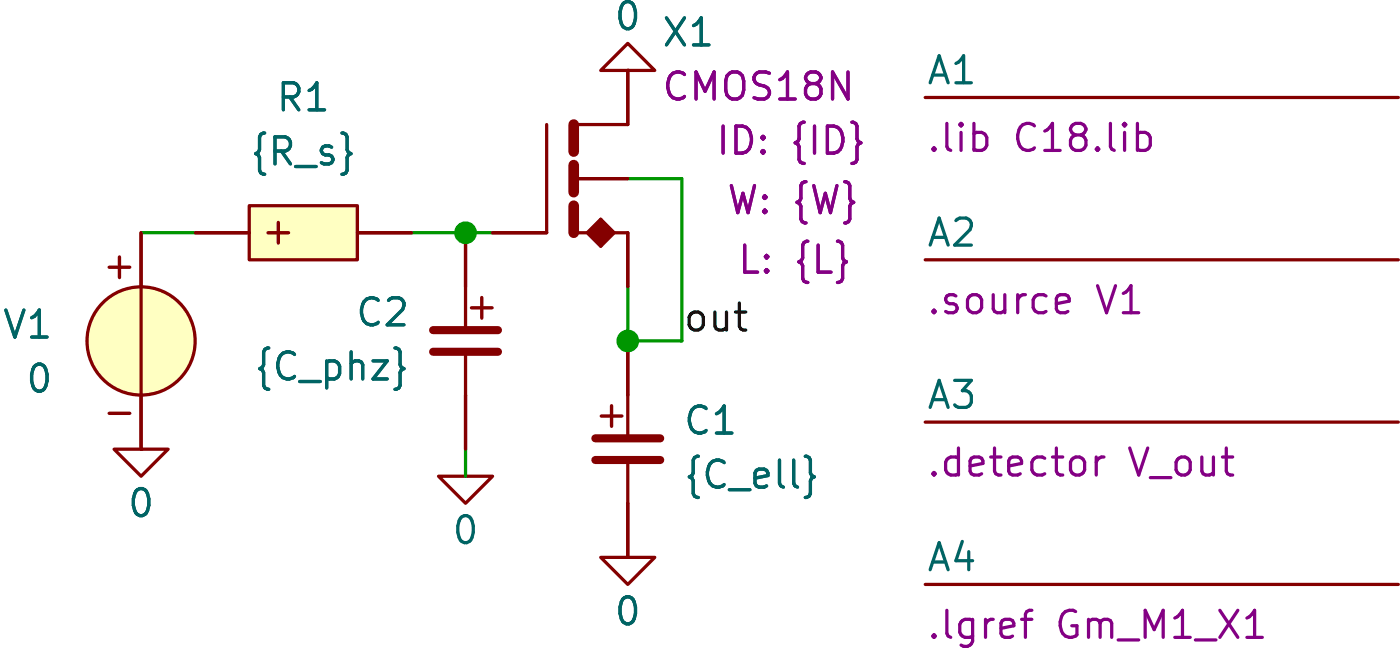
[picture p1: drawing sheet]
(kicad_sch
 (version 20231120)
 (generator "eeschema")
 (generator_version "8.0")
 (paper "A4")
 (title_block
  (title "CDcompM18bulk"))
 (lib_symbols
  (symbol "SLiCAP:C"
   (pin_numbers hide)
   (pin_names
    (offset 1.016) hide) (exclude_from_sim no) (in_bom yes) (on_board yes)
   (property "Reference" "C?" (at 2.54 3.81 0) (effects (font (size 1.27 1.27)) (justify left)))
   (property "Value" "?" (at 2.54 1.27 0) (show_name) (effects (font (size 1.27 1.27)) (justify left)))
   (property "Footprint" "" (at 2.54 -1.27 0) (effects (font (size 1.27 1.27)) (hide yes)))
   (property "Datasheet" "" (at 2.54 -1.27 0) (effects (font (size 1.27 1.27)) (hide yes)))
   (property "Description" "Capacitor" (at 7.112 -6.096 0) (effects (font (size 1.27 1.27)) (hide yes)))
   (property "model" "C" (at 2.54 -3.81 0) (show_name) (effects (font (size 1.27 1.27)) (justify left) (hide yes)))
   (property "vinit" "0" (at 2.54 -1.27 0) (show_name) (effects (font (size 1.27 1.27)) (justify left)))
   (symbol "C_0_0"
    (text "+" (at -0.762 1.651 0) (effects (font (size 1.27 1.27)))))
   (symbol "C_0_1"
    (polyline (pts (xy -1.524 -0.508) (xy 1.524 -0.508)) (stroke (width 0.381) (type solid)) (fill (type none)))
    (polyline (pts (xy -1.524 0.508) (xy 1.524 0.508)) (stroke (width 0.381) (type solid)) (fill (type none)))
    (polyline (pts (xy 0 -2.54) (xy 0 -0.508)) (stroke (width 0) (type solid)) (fill (type none)))
    (polyline (pts (xy 0 2.54) (xy 0 0.508)) (stroke (width 0) (type solid)) (fill (type none))))
   (symbol "C_1_0"
    (pin passive line (at 0 5.08 270) (length 2.54) (name "1" (effects (font (size 1.27 1.27)))) (number "1" (effects (font (size 1.27 1.27)))))
    (pin passive line (at 0 -5.08 90) (length 2.54) (name "2" (effects (font (size 1.27 1.27)))) (number "2" (effects (font (size 1.27 1.27)))))))
  (symbol "SLiCAP:Command"
   (pin_numbers hide)
   (pin_names
    (offset 0) hide) (exclude_from_sim no) (in_bom yes) (on_board yes)
   (property "Reference" "A?" (at 0 1.27 0) (do_not_autoplace) (effects (font (size 1.27 1.27)) (justify left)))
   (property "Value" "" (at 0 -0.635 0) (effects (font (size 1.27 1.27)) (justify left) (hide yes)))
   (property "Footprint" "" (at 0 -1.27 0) (effects (font (size 1.27 1.27)) (justify left) (hide yes)))
   (property "Datasheet" "" (at 0 -1.27 0) (effects (font (size 1.27 1.27)) (justify left) (hide yes)))
   (property "Description" "SLiCAP command (.lib, .param, .model. subckt}" (at 23.114 -4.064 0) (effects (font (size 1.27 1.27)) (hide yes)))
   (property "command" "?" (at 0 -1.905 0) (do_not_autoplace) (effects (font (size 1.27 1.27)) (justify left)))
   (symbol "Command_0_1"
    (polyline (pts (xy 0 0) (xy 22.225 0)) (stroke (width 0) (type default)) (fill (type none)))))
  (symbol "SLiCAP:GND"
   (power)
   (pin_numbers hide)
   (pin_names
    (offset 0) hide) (exclude_from_sim no) (in_bom yes) (on_board yes)
   (property "Reference" "#0" (at 0 -5.08 0) (effects (font (size 1.27 1.27)) (hide yes)))
   (property "Value" "0" (at 0 -2.54 0) (do_not_autoplace) (effects (font (size 1.27 1.27))))
   (property "Footprint" "" (at 0 0 0) (effects (font (size 1.27 1.27)) (hide yes)))
   (property "Datasheet" "" (at 0 -10.16 0) (effects (font (size 1.27 1.27)) (hide yes)))
   (property "Description" "0V reference potential" (at 0 -7.62 0) (effects (font (size 1.27 1.27)) (hide yes)))
   (symbol "GND_0_1"
    (polyline (pts (xy -1.27 0) (xy 0 -1.27) (xy 1.27 0) (xy -1.27 0)) (stroke (width 0) (type default)) (fill (type none))))
   (symbol "GND_1_1"
    (pin power_in line (at 0 0 0) (length 0) (name "~" (effects (font (size 1.016 1.016)))) (number "1" (effects (font (size 1.016 1.016)))))))
  (symbol "SLiCAP:R"
   (pin_numbers hide)
   (pin_names
    (offset 1.016) hide) (exclude_from_sim no) (in_bom yes) (on_board yes)
   (property "Reference" "R?" (at 1.905 3.81 0) (effects (font (size 1.27 1.27)) (justify left)))
   (property "Value" "?" (at 1.905 1.905 0) (show_name) (effects (font (size 1.27 1.27)) (justify left)))
   (property "Footprint" "" (at 0.635 -3.175 0) (effects (font (size 1.27 1.27)) (hide yes)))
   (property "Datasheet" "" (at 0.635 -3.175 0) (effects (font (size 1.27 1.27)) (hide yes)))
   (property "Description" "Resistor (cannot have zero resistance)" (at 21.082 -5.842 0) (effects (font (size 1.27 1.27)) (hide yes)))
   (property "model" "R" (at 1.905 -3.81 0) (show_name) (effects (font (size 1.27 1.27)) (justify left) (hide yes)))
   (property "noisetemp" "0" (at 1.905 0 0) (show_name) (effects (font (size 1.27 1.27)) (justify left)))
   (property "noiseflow" "0" (at 15.24 0 0) (show_name) (effects (font (size 1.27 1.27)) (justify left)))
   (property "dcvar" "0" (at 1.905 -1.905 0) (show_name) (effects (font (size 1.27 1.27)) (justify left)))
   (property "dcvarlot" "0" (at 15.24 -1.905 0) (show_name) (effects (font (size 1.27 1.27)) (justify left)))
   (symbol "R_0_0"
    (text "+" (at 0 1.27 0) (effects (font (size 1.27 1.27)))))
   (symbol "R_1_0"
    (pin passive line (at 0 5.08 270) (length 2.54) (name "1" (effects (font (size 1.27 1.27)))) (number "1" (effects (font (size 1.27 1.27)))))
    (pin passive line (at 0 -5.08 90) (length 2.54) (name "2" (effects (font (size 1.27 1.27)))) (number "2" (effects (font (size 1.27 1.27))))))
   (symbol "R_1_1"
    (rectangle (start -1.27 2.54) (end 1.27 -2.54) (stroke (width 0) (type solid)) (fill (type background)))))
  (symbol "SLiCAP:V"
   (pin_numbers hide)
   (pin_names
    (offset 0) hide) (exclude_from_sim no) (in_bom yes) (on_board yes)
   (property "Reference" "V?" (at 3.175 4.445 0) (effects (font (size 1.27 1.27)) (justify left)))
   (property "Value" "?" (at 3.175 2.54 0) (show_name) (effects (font (size 1.27 1.27)) (justify left)))
   (property "Footprint" "" (at 0 -1.27 0) (effects (font (size 1.27 1.27)) (justify left) (hide yes)))
   (property "Datasheet" "" (at 0 -1.27 0) (effects (font (size 1.27 1.27)) (justify left) (hide yes)))
   (property "Description" "Independent voltage source" (at 16.51 -7.112 0) (effects (font (size 1.27 1.27)) (hide yes)))
   (property "noise" "0" (at 3.175 -3.175 0) (show_name) (effects (font (size 1.27 1.27)) (justify left)))
   (property "dc" "0" (at 3.175 0.635 0) (show_name) (effects (font (size 1.27 1.27)) (justify left)))
   (property "dcvar" "0" (at 3.175 -1.27 0) (show_name) (effects (font (size 1.27 1.27)) (justify left)))
   (property "model" "V" (at 3.175 -5.08 0) (show_name) (effects (font (size 1.27 1.27)) (justify left) (hide yes)))
   (symbol "V_0_0"
    (text "+" (at -1.016 3.556 0) (effects (font (size 1.27 1.27))))
    (text "-" (at -1.016 -3.302 0) (effects (font (size 1.27 1.27))))
    (pin power_out line (at 0 5.08 270) (length 2.54) (name "p" (effects (font (size 1.27 1.27)))) (number "1" (effects (font (size 1.27 1.27)))))
    (pin power_out line (at 0 -5.08 90) (length 2.54) (name "n" (effects (font (size 1.27 1.27)))) (number "2" (effects (font (size 1.27 1.27))))))
   (symbol "V_0_1"
    (polyline (pts (xy 0 2.54) (xy 0 -2.54)) (stroke (width 0) (type solid)) (fill (type none))))
   (symbol "V_1_0"
    (circle (center 0 0) (radius 2.54) (stroke (width 0) (type solid)) (fill (type background)))))
  (symbol "SLiCAP:XM"
   (pin_numbers hide)
   (pin_names
    (offset 0) hide) (exclude_from_sim no) (in_bom yes) (on_board yes)
   (property "Reference" "X?" (at 1.27 6.985 0) (effects (font (size 1.27 1.27)) (justify left)))
   (property "Value" "" (at 0.635 1.905 0) (effects (font (size 1.27 1.27)) (justify left) (hide yes)))
   (property "Footprint" "" (at 0 -1.27 0) (effects (font (size 1.27 1.27)) (hide yes)))
   (property "Datasheet" "" (at 0 -1.27 0) (effects (font (size 1.27 1.27)) (hide yes)))
   (property "Description" "MOSFET (small-signal N or P channel subcircuit with parameters W,  L, and ID)" (at 35.052 -7.112 0) (effects (font (size 1.27 1.27)) (hide yes)))
   (property "model" "?" (at 1.27 5.08 0) (show_name) (effects (font (size 1.27 1.27)) (justify left)))
   (property "W" "{W}" (at 1.27 -1.905 0) (show_name) (do_not_autoplace) (effects (font (size 1.27 1.27)) (justify left)))
   (property "L" "{L}" (at 1.27 -4.445 0) (show_name) (do_not_autoplace) (effects (font (size 1.27 1.27)) (justify left)))
   (property "ID" "{ID}" (at 1.27 2.54 0) (show_name) (do_not_autoplace) (effects (font (size 1.27 1.27)) (justify left)))
   (symbol "XM_0_1"
    (polyline (pts (xy -3.81 -2.54) (xy -3.81 2.54)) (stroke (width 0) (type default)) (fill (type none)))
    (polyline (pts (xy -1.905 -2.54) (xy -1.27 -1.905) (xy -1.27 -3.175) (xy -1.905 -2.54)) (stroke (width 0) (type solid)) (fill (type outline)))
    (polyline (pts (xy -0.635 -2.54) (xy -1.27 -1.905) (xy -1.27 -3.175) (xy -0.635 -2.54)) (stroke (width 0) (type solid)) (fill (type outline))))
   (symbol "XM_1_0"
    (pin unspecified line (at 0 5.08 270) (length 2.54) (name "D" (effects (font (size 1.27 1.27)))) (number "1" (effects (font (size 1.27 1.27)))))
    (pin unspecified line (at -6.35 -2.54 0) (length 2.54) (name "G" (effects (font (size 1.27 1.27)))) (number "2" (effects (font (size 1.27 1.27)))))
    (pin unspecified line (at 0 -5.08 90) (length 2.54) (name "S" (effects (font (size 1.27 1.27)))) (number "3" (effects (font (size 1.27 1.27)))))
    (pin unspecified line (at 0 0 180) (length 2.54) (name "B" (effects (font (size 1.27 1.27)))) (number "4" (effects (font (size 1.27 1.27))))))
   (symbol "XM_1_1"
    (polyline (pts (xy -2.54 -2.54) (xy -2.54 -1.27)) (stroke (width 0.5) (type solid)) (fill (type none)))
    (polyline (pts (xy -2.54 -0.635) (xy -2.54 0.635)) (stroke (width 0.5) (type solid)) (fill (type none)))
    (polyline (pts (xy -2.54 1.27) (xy -2.54 2.54)) (stroke (width 0.5) (type solid)) (fill (type none)))
    (polyline (pts (xy 0 -2.54) (xy -2.54 -2.54)) (stroke (width 0) (type default)) (fill (type none)))
    (polyline (pts (xy 0 2.54) (xy -2.54 2.54)) (stroke (width 0) (type default)) (fill (type none))))))
 (junction
  (at 82.55 69.85)
  (diameter 0)
  (color 0 0 0 0))
 (junction
  (at 74.93 64.77)
  (diameter 0)
  (color 0 0 0 0))
 (wire
  (pts (xy 82.55 62.23) (xy 85.09 62.23))
  (stroke (width 0) (type default)))
 (wire
  (pts (xy 72.39 64.77) (xy 74.93 64.77))
  (stroke (width 0) (type default)))
 (wire
  (pts (xy 85.09 62.23) (xy 85.09 69.85))
  (stroke (width 0) (type default)))
 (wire
  (pts (xy 82.55 67.31) (xy 82.55 69.85))
  (stroke (width 0) (type default)))
 (wire
  (pts (xy 74.93 64.77) (xy 76.2 64.77))
  (stroke (width 0) (type default)))
 (wire
  (pts (xy 74.93 76.2) (xy 74.93 74.93))
  (stroke (width 0) (type default)))
 (wire
  (pts (xy 85.09 69.85) (xy 82.55 69.85))
  (stroke (width 0) (type default)))
 (wire
  (pts (xy 59.69 64.77) (xy 62.23 64.77))
  (stroke (width 0) (type default)))
 (label "out"
  (at 85.09 69.85 0)
  (fields_autoplaced yes)
  (effects (font (size 1.27 1.27)) (justify left bottom)))
 (symbol
  (lib_id "SLiCAP:C")
  (at 82.55 74.93 0)
  (unit 1)
  (exclude_from_sim no)
  (in_bom yes)
  (on_board yes)
  (dnp no)
  (fields_autoplaced yes)
  (property "Reference" "C1" (at 85.09 73.5936 0) (effects (font (size 1.27 1.27)) (justify left)))
  (property "Value" "{C_ell}" (at 85.09 76.1336 0) (effects (font (size 1.27 1.27)) (justify left)))
  (property "Footprint" "" (at 85.09 76.2 0) (effects (font (size 1.27 1.27)) (hide yes)))
  (property "Datasheet" "" (at 85.09 76.2 0) (effects (font (size 1.27 1.27)) (hide yes)))
  (property "Description" "Capacitor" (at 89.662 81.026 0) (effects (font (size 1.27 1.27)) (hide yes)))
  (property "model" "C" (at 85.09 78.74 0) (show_name yes) (effects (font (size 1.27 1.27)) (justify left) (hide yes)))
  (property "vinit" "0" (at 85.09 77.4036 0) (show_name yes) (effects (font (size 1.27 1.27)) (justify left) (hide yes)))
  (pin "1")
  (pin "2"))
 (symbol
  (lib_id "SLiCAP:GND")
  (at 74.93 76.2 0)
  (unit 1)
  (exclude_from_sim no)
  (in_bom yes)
  (on_board yes)
  (dnp no)
  (fields_autoplaced yes)
  (property "Reference" "#04" (at 74.93 81.28 0) (effects (font (size 1.27 1.27)) (hide yes)))
  (property "Value" "0" (at 74.93 78.74 0) (do_not_autoplace yes) (effects (font (size 1.27 1.27))))
  (property "Footprint" "" (at 74.93 76.2 0) (effects (font (size 1.27 1.27)) (hide yes)))
  (property "Datasheet" "" (at 74.93 86.36 0) (effects (font (size 1.27 1.27)) (hide yes)))
  (property "Description" "0V reference potential" (at 74.93 83.82 0) (effects (font (size 1.27 1.27)) (hide yes)))
  (pin "1"))
 (symbol
  (lib_id "SLiCAP:V")
  (at 59.69 69.85 0)
  (unit 1)
  (exclude_from_sim no)
  (in_bom yes)
  (on_board yes)
  (dnp no)
  (property "Reference" "V1" (at 55.626 69.088 0) (effects (font (size 1.27 1.27)) (justify right)))
  (property "Value" "0" (at 55.626 71.628 0) (effects (font (size 1.27 1.27)) (justify right)))
  (property "Footprint" "" (at 59.69 71.12 0) (effects (font (size 1.27 1.27)) (justify left) (hide yes)))
  (property "Datasheet" "" (at 59.69 71.12 0) (effects (font (size 1.27 1.27)) (justify left) (hide yes)))
  (property "Description" "Independent voltage source" (at 76.2 76.962 0) (effects (font (size 1.27 1.27)) (hide yes)))
  (property "noise" "0" (at 63.5 69.7229 0) (show_name yes) (effects (font (size 1.27 1.27)) (justify left) (hide yes)))
  (property "dc" "0" (at 63.5 72.2629 0) (show_name yes) (effects (font (size 1.27 1.27)) (justify left) (hide yes)))
  (property "dcvar" "0" (at 63.5 74.8029 0) (show_name yes) (effects (font (size 1.27 1.27)) (justify left) (hide yes)))
  (property "model" "V" (at 62.865 74.93 0) (show_name yes) (effects (font (size 1.27 1.27)) (justify left) (hide yes)))
  (pin "1")
  (pin "2"))
 (symbol
  (lib_id "SLiCAP:Command")
  (at 96.52 58.42 0)
  (unit 1)
  (exclude_from_sim no)
  (in_bom yes)
  (on_board yes)
  (dnp no)
  (fields_autoplaced yes)
  (property "Reference" "A1" (at 96.52 57.15 0) (do_not_autoplace yes) (effects (font (size 1.27 1.27)) (justify left)))
  (property "Value" "~" (at 96.52 59.055 0) (effects (font (size 1.27 1.27)) (justify left) (hide yes)))
  (property "Footprint" "" (at 96.52 59.69 0) (effects (font (size 1.27 1.27)) (justify left) (hide yes)))
  (property "Datasheet" "" (at 96.52 59.69 0) (effects (font (size 1.27 1.27)) (justify left) (hide yes)))
  (property "Description" "SLiCAP command (.lib, .param, .model. subckt}" (at 119.634 62.484 0) (effects (font (size 1.27 1.27)) (hide yes)))
  (property "command" ".lib C18.lib" (at 96.52 60.325 0) (do_not_autoplace yes) (effects (font (size 1.27 1.27)) (justify left))))
 (symbol
  (lib_id "SLiCAP:Command")
  (at 96.52 81.28 0)
  (unit 1)
  (exclude_from_sim no)
  (in_bom yes)
  (on_board yes)
  (dnp no)
  (fields_autoplaced yes)
  (property "Reference" "A4" (at 96.52 80.01 0) (do_not_autoplace yes) (effects (font (size 1.27 1.27)) (justify left)))
  (property "Value" "~" (at 96.52 81.915 0) (effects (font (size 1.27 1.27)) (justify left) (hide yes)))
  (property "Footprint" "" (at 96.52 82.55 0) (effects (font (size 1.27 1.27)) (justify left) (hide yes)))
  (property "Datasheet" "" (at 96.52 82.55 0) (effects (font (size 1.27 1.27)) (justify left) (hide yes)))
  (property "Description" "SLiCAP command (.lib, .param, .model. subckt}" (at 119.634 85.344 0) (effects (font (size 1.27 1.27)) (hide yes)))
  (property "command" ".lgref Gm_M1_X1" (at 96.52 83.185 0) (do_not_autoplace yes) (effects (font (size 1.27 1.27)) (justify left))))
 (symbol
  (lib_id "SLiCAP:C")
  (at 74.93 69.85 0)
  (mirror y)
  (unit 1)
  (exclude_from_sim no)
  (in_bom yes)
  (on_board yes)
  (dnp no)
  (property "Reference" "C2" (at 72.39 68.5136 0) (effects (font (size 1.27 1.27)) (justify left)))
  (property "Value" "{C_phz}" (at 72.39 71.0536 0) (effects (font (size 1.27 1.27)) (justify left)))
  (property "Footprint" "" (at 72.39 71.12 0) (effects (font (size 1.27 1.27)) (hide yes)))
  (property "Datasheet" "" (at 72.39 71.12 0) (effects (font (size 1.27 1.27)) (hide yes)))
  (property "Description" "Capacitor" (at 67.818 75.946 0) (effects (font (size 1.27 1.27)) (hide yes)))
  (property "model" "C" (at 72.39 73.66 0) (show_name yes) (effects (font (size 1.27 1.27)) (justify left) (hide yes)))
  (property "vinit" "0" (at 72.39 72.3236 0) (show_name yes) (effects (font (size 1.27 1.27)) (justify left) (hide yes)))
  (pin "1")
  (pin "2"))
 (symbol
  (lib_id "SLiCAP:R")
  (at 67.31 64.77 90)
  (unit 1)
  (exclude_from_sim no)
  (in_bom yes)
  (on_board yes)
  (dnp no)
  (fields_autoplaced yes)
  (property "Reference" "R1" (at 67.31 58.42 90) (effects (font (size 1.27 1.27))))
  (property "Value" "{R_s}" (at 67.31 60.96 90) (effects (font (size 1.27 1.27))))
  (property "Footprint" "" (at 70.485 64.135 0) (effects (font (size 1.27 1.27)) (hide yes)))
  (property "Datasheet" "" (at 70.485 64.135 0) (effects (font (size 1.27 1.27)) (hide yes)))
  (property "Description" "Resistor (cannot have zero resistance)" (at 73.152 43.688 0) (effects (font (size 1.27 1.27)) (hide yes)))
  (property "model" "R" (at 71.12 62.865 0) (show_name yes) (effects (font (size 1.27 1.27)) (justify left) (hide yes)))
  (property "noisetemp" "0" (at 66.0399 62.23 0) (show_name yes) (effects (font (size 1.27 1.27)) (justify left) (hide yes)))
  (property "noiseflow" "0" (at 68.5799 62.23 0) (show_name yes) (effects (font (size 1.27 1.27)) (justify left) (hide yes)))
  (property "dcvar" "0" (at 71.1199 62.23 0) (show_name yes) (effects (font (size 1.27 1.27)) (justify left) (hide yes)))
  (property "dcvarlot" "0" (at 73.6599 62.23 0) (show_name yes) (effects (font (size 1.27 1.27)) (justify left) (hide yes)))
  (pin "1")
  (pin "2"))
 (symbol
  (lib_id "SLiCAP:GND")
  (at 82.55 57.15 0)
  (mirror x)
  (unit 1)
  (exclude_from_sim no)
  (in_bom yes)
  (on_board yes)
  (dnp no)
  (property "Reference" "#03" (at 82.55 52.07 0) (effects (font (size 1.27 1.27)) (hide yes)))
  (property "Value" "0" (at 82.55 54.61 0) (do_not_autoplace yes) (effects (font (size 1.27 1.27))))
  (property "Footprint" "" (at 82.55 57.15 0) (effects (font (size 1.27 1.27)) (hide yes)))
  (property "Datasheet" "" (at 82.55 46.99 0) (effects (font (size 1.27 1.27)) (hide yes)))
  (property "Description" "0V reference potential" (at 82.55 49.53 0) (effects (font (size 1.27 1.27)) (hide yes)))
  (pin "1"))
 (symbol
  (lib_id "SLiCAP:GND")
  (at 82.55 80.01 0)
  (unit 1)
  (exclude_from_sim no)
  (in_bom yes)
  (on_board yes)
  (dnp no)
  (fields_autoplaced yes)
  (property "Reference" "#01" (at 82.55 85.09 0) (effects (font (size 1.27 1.27)) (hide yes)))
  (property "Value" "0" (at 82.55 82.55 0) (do_not_autoplace yes) (effects (font (size 1.27 1.27))))
  (property "Footprint" "" (at 82.55 80.01 0) (effects (font (size 1.27 1.27)) (hide yes)))
  (property "Datasheet" "" (at 82.55 90.17 0) (effects (font (size 1.27 1.27)) (hide yes)))
  (property "Description" "0V reference potential" (at 82.55 87.63 0) (effects (font (size 1.27 1.27)) (hide yes)))
  (pin "1"))
 (symbol
  (lib_id "SLiCAP:Command")
  (at 96.52 66.04 0)
  (unit 1)
  (exclude_from_sim no)
  (in_bom yes)
  (on_board yes)
  (dnp no)
  (fields_autoplaced yes)
  (property "Reference" "A2" (at 96.52 64.77 0) (do_not_autoplace yes) (effects (font (size 1.27 1.27)) (justify left)))
  (property "Value" "~" (at 96.52 66.675 0) (effects (font (size 1.27 1.27)) (justify left) (hide yes)))
  (property "Footprint" "" (at 96.52 67.31 0) (effects (font (size 1.27 1.27)) (justify left) (hide yes)))
  (property "Datasheet" "" (at 96.52 67.31 0) (effects (font (size 1.27 1.27)) (justify left) (hide yes)))
  (property "Description" "SLiCAP command (.lib, .param, .model. subckt}" (at 119.634 70.104 0) (effects (font (size 1.27 1.27)) (hide yes)))
  (property "command" ".source V1" (at 96.52 67.945 0) (do_not_autoplace yes) (effects (font (size 1.27 1.27)) (justify left))))
 (symbol
  (lib_id "SLiCAP:GND")
  (at 59.69 74.93 0)
  (unit 1)
  (exclude_from_sim no)
  (in_bom yes)
  (on_board yes)
  (dnp no)
  (fields_autoplaced yes)
  (property "Reference" "#05" (at 59.69 80.01 0) (effects (font (size 1.27 1.27)) (hide yes)))
  (property "Value" "0" (at 59.69 77.47 0) (do_not_autoplace yes) (effects (font (size 1.27 1.27))))
  (property "Footprint" "" (at 59.69 74.93 0) (effects (font (size 1.27 1.27)) (hide yes)))
  (property "Datasheet" "" (at 59.69 85.09 0) (effects (font (size 1.27 1.27)) (hide yes)))
  (property "Description" "0V reference potential" (at 59.69 82.55 0) (effects (font (size 1.27 1.27)) (hide yes)))
  (pin "1"))
 (symbol
  (lib_id "SLiCAP:XM")
  (at 82.55 62.23 0)
  (unit 1)
  (exclude_from_sim no)
  (in_bom yes)
  (on_board yes)
  (dnp no)
  (property "Reference" "X1" (at 84.074 55.372 0) (effects (font (size 1.27 1.27)) (justify left)))
  (property "Value" "~" (at 83.185 60.325 0) (effects (font (size 1.27 1.27)) (justify left) (hide yes)))
  (property "Footprint" "" (at 82.55 63.5 0) (effects (font (size 1.27 1.27)) (hide yes)))
  (property "Datasheet" "" (at 82.55 63.5 0) (effects (font (size 1.27 1.27)) (hide yes)))
  (property "Description" "MOSFET (small-signal N or P channel subcircuit with parameters W,  L, and ID)" (at 117.602 69.342 0) (effects (font (size 1.27 1.27)) (hide yes)))
  (property "model" "CMOS18N" (at 84.074 57.912 0) (effects (font (size 1.27 1.27)) (justify left)))
  (property "W" "{W}" (at 87.122 63.246 0) (show_name yes) (do_not_autoplace yes) (effects (font (size 1.27 1.27)) (justify left)))
  (property "L" "{L}" (at 87.63 66.04 0) (show_name yes) (do_not_autoplace yes) (effects (font (size 1.27 1.27)) (justify left)))
  (property "ID" "{ID}" (at 86.614 60.452 0) (show_name yes) (do_not_autoplace yes) (effects (font (size 1.27 1.27)) (justify left)))
  (pin "4")
  (pin "1")
  (pin "3")
  (pin "2"))
 (symbol
  (lib_id "SLiCAP:Command")
  (at 96.52 73.66 0)
  (unit 1)
  (exclude_from_sim no)
  (in_bom yes)
  (on_board yes)
  (dnp no)
  (fields_autoplaced yes)
  (property "Reference" "A3" (at 96.52 72.39 0) (do_not_autoplace yes) (effects (font (size 1.27 1.27)) (justify left)))
  (property "Value" "~" (at 96.52 74.295 0) (effects (font (size 1.27 1.27)) (justify left) (hide yes)))
  (property "Footprint" "" (at 96.52 74.93 0) (effects (font (size 1.27 1.27)) (justify left) (hide yes)))
  (property "Datasheet" "" (at 96.52 74.93 0) (effects (font (size 1.27 1.27)) (justify left) (hide yes)))
  (property "Description" "SLiCAP command (.lib, .param, .model. subckt}" (at 119.634 77.724 0) (effects (font (size 1.27 1.27)) (hide yes)))
  (property "command" ".detector V_out" (at 96.52 75.565 0) (do_not_autoplace yes) (effects (font (size 1.27 1.27)) (justify left))))
 (sheet_instances
  (path ""
   (page "1"))))
